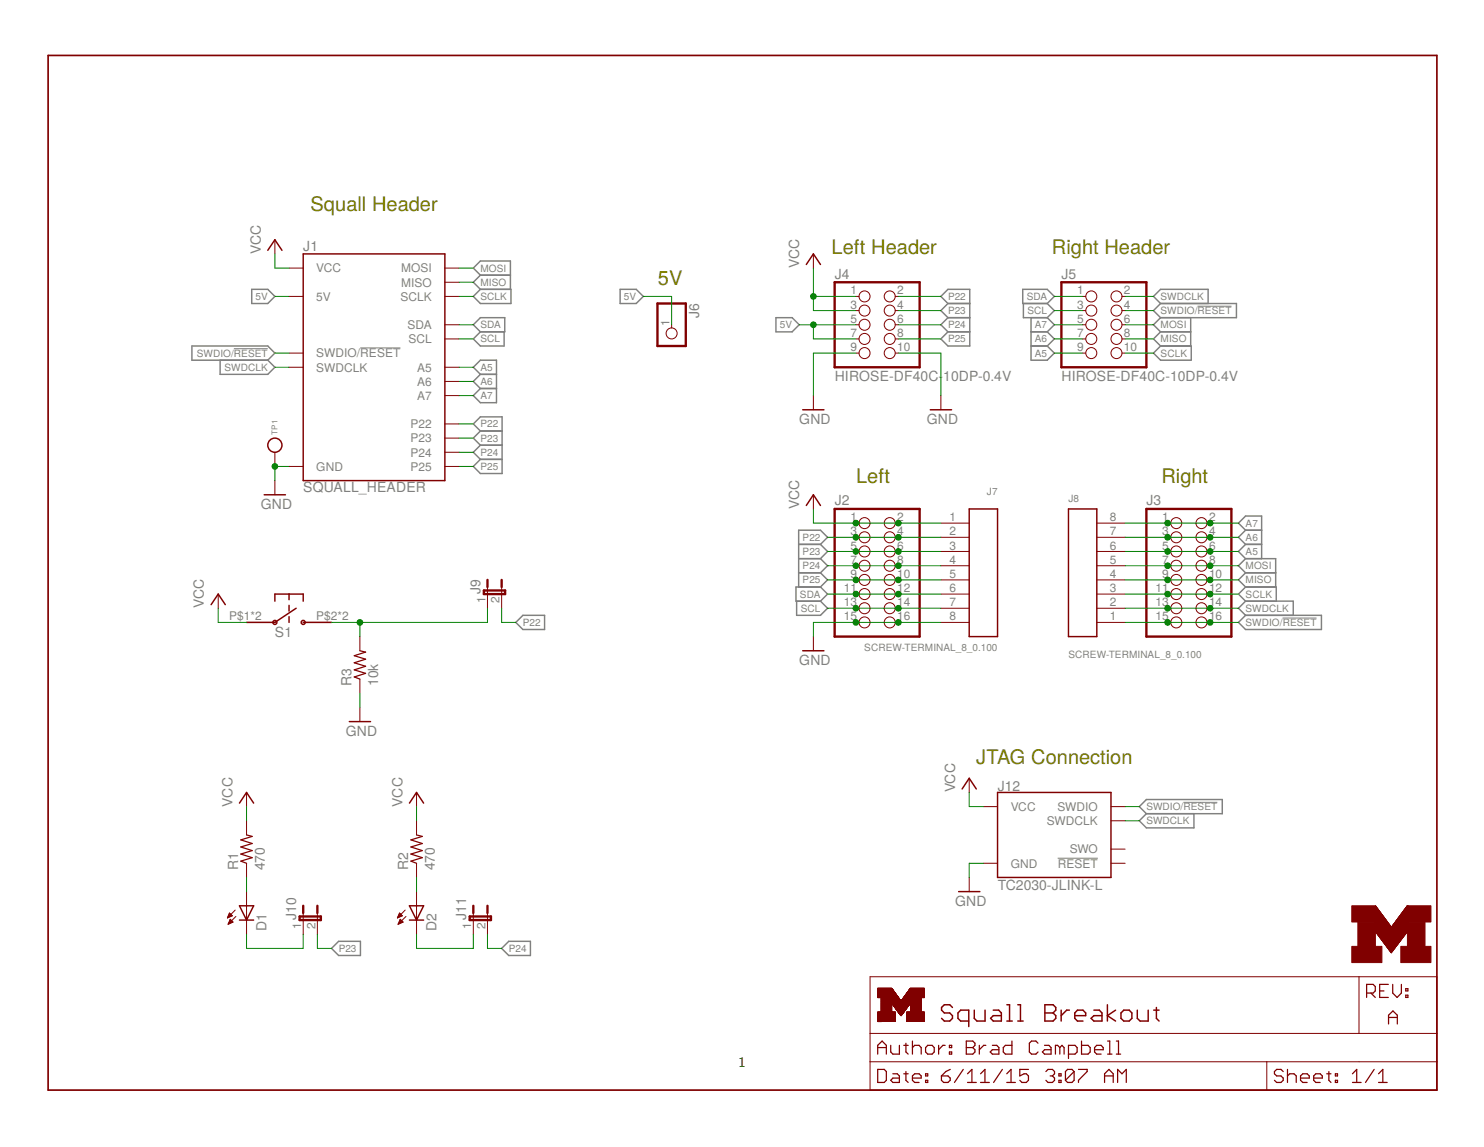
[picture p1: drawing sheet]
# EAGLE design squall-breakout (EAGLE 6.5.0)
AUTHOR: Brad Campbell; REV: A; TITLE: Squall Breakout
FRAME1 (LETTER_L): HEIGHT: 8.5in; WIDTH: 11in

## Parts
D1  LED0603  [LED-0603]
D2  LED0603  [LED-0603]
J1  SQUALL_HEADER  [SQUALL_HEADER]
J2  PINHD-2X8  [2X08]
J3  PINHD-2X8  [2X08]
J4  HIROSE-DF40C-10DP-0.4V  [2X5/SMD/0.4MM]
J5  HIROSE-DF40C-10DP-0.4V  [2X5/SMD/0.4MM]
J6  PINHD-1X1  [1X01]
J7  SCREW-TERMINAL_8_0.100  [CONN_BLOCK_8]
J8  SCREW-TERMINAL_8_0.100  [CONN_BLOCK_8]
J9  JUMPER-2PTH  [1X02]
J10  JUMPER-2PTH  [1X02]
J11  JUMPER-2PTH  [1X02]
J12  TC2030-JLINK-L  [TC2030-IDC]
LOGO1  UMICH_SOLID_TINY  [UMICH_SOLID_50MIL]
R1  470  R-US_R0603  [R0603]
R2  470  R-US_R0603  [R0603]
R3  10k  R-US_R0603  [R0603]
S1  EVQP2  [EVQP2]
TP1  TEST_POINT_0.112IN  [TESTPOINT_0.112IN]

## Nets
5V: J1.A5(5V) J1.A7(5V) J4.5 J4.7 J6.1
A5: J1.B9(A5) J3.5 J3.6 J5.9 J8.6
A6: J1.B7(A6) J3.3 J3.4 J5.7 J8.7
A7: J1.B5(A7) J3.1 J3.2 J5.5 J8.8
GND: J1.A9(GND) J1.A10(GND) J2.15 J2.16 J4.9 J4.10 J7.8 J12.5(GND) R3.1 TP1.1(TESTPOINT)
MISO: J1.B8(MISO) J3.9 J3.10 J5.8 J8.4
MOSI: J1.B6(MOSI) J3.7 J3.8 J5.6 J8.5
N$1: J9.1 R3.2 S1.P$2 S1.P$4
N$2: D1.A R1.1
N$3: D1.C J10.1
N$4: D2.A R2.1
N$5: D2.C J11.1
P22: J1.A2(P22) J2.3 J2.4 J4.2 J7.2 J9.2
P23: J1.A4(P23) J2.5 J2.6 J4.4 J7.3 J10.2
P24: J1.A6(P24) J2.7 J2.8 J4.6 J7.4 J11.2
P25: J1.A8(P25) J2.9 J2.10 J4.8 J7.5
SCL: J1.B3(SCL) J2.13 J2.14 J5.3 J7.7
SCLK: J1.B10(SCLK) J3.11 J3.12 J5.10 J8.3
SDA: J1.B1(SDA) J2.11 J2.12 J5.1 J7.6
SWDCLK: J1.B2(SWDCLK) J3.13 J3.14 J5.2 J8.2 J12.4(SWDCLK)
SWDIO/!RESET: J1.B4(SWDIO/!RESET) J3.15 J3.16 J5.4 J8.1 J12.2(SWDIO)
VCC: J1.A1(VCC) J1.A3(VCC) J2.1 J2.2 J4.1 J4.3 J7.1 J12.1(VCC) R1.2 R2.2 S1.P$1 S1.P$3
Unconnected: J12.3(!RESET) J12.6(SWO)

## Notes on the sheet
- Squall Header
- Left Header | Right Header
- 5V
- Left | Right
- JTAG Connection

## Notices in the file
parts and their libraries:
SparkFun-Passives: Licensing: CC v3.0 Share-Alike You are welcome to use this library for commercial purposes.
